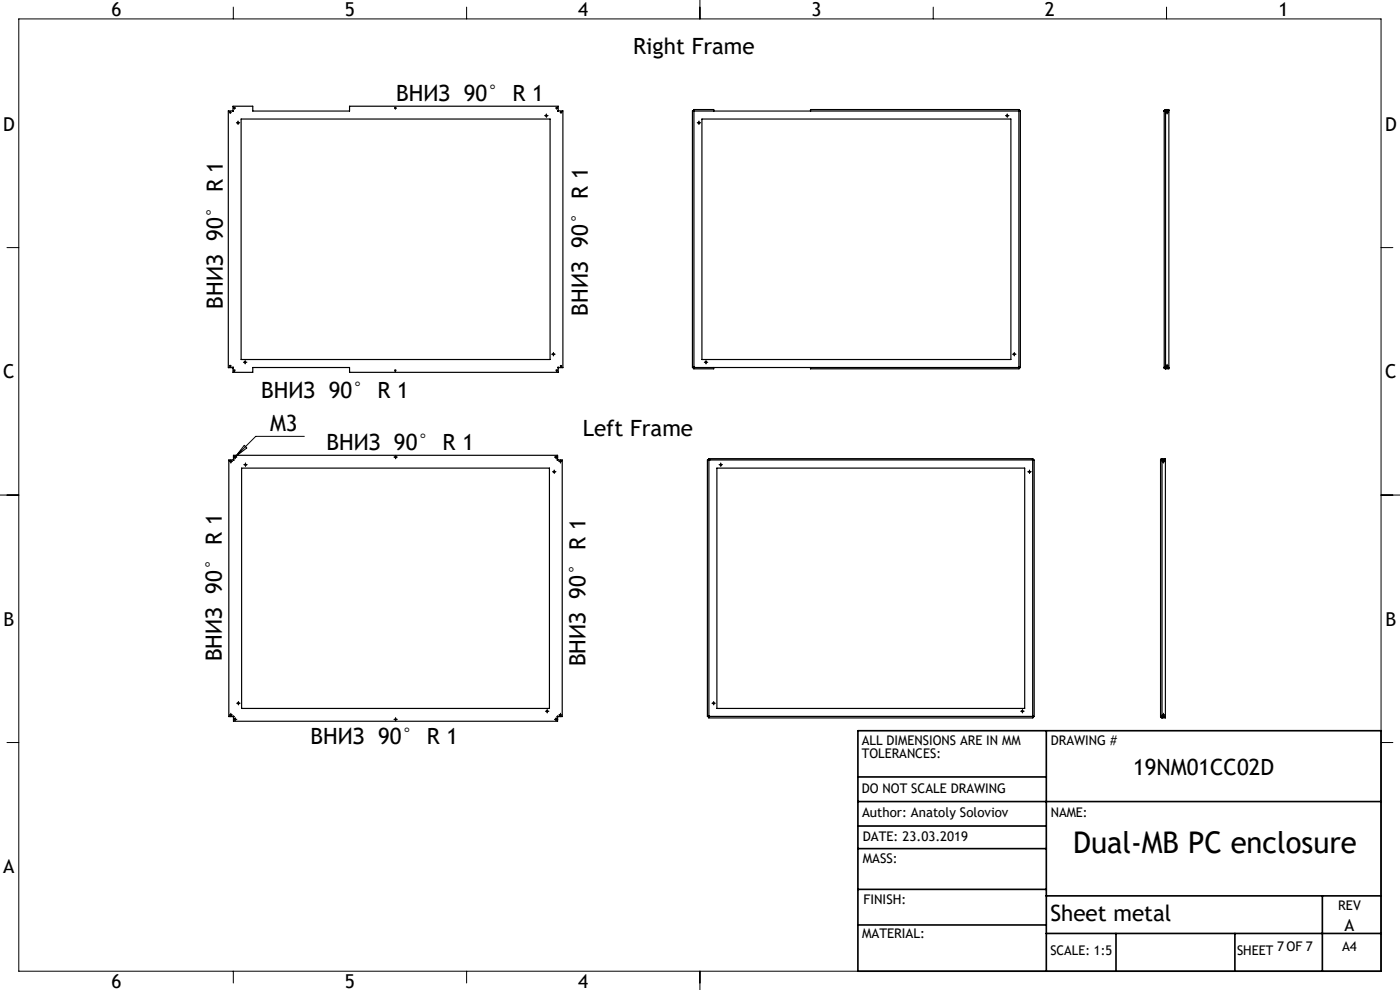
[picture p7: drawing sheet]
<svg xmlns="http://www.w3.org/2000/svg" width="297mm" height="210mm" viewBox="0 0 297 210" stroke-linecap="round" stroke-linejoin="round" font-family="sans-serif">
<g fill="none" stroke="#000" stroke-width=".21">
<path d="M4 4h289v202h-289zM49.5 1.5v2.5M99 1.5v2.5M148.5 0v4M198 1.5v2.5M247.5 1.5v2.5M48.7 23.9l.2-.2 .1 .2-.2 .1M49.6 23v-.2h.2l.1 .2-.2 .1M50.2 26.1h.5M50.3 26.1l.1-.2 .2 .1-.2 .2M50.5 25.8v.5M83.7 23l.2-.2a.16 .16 0 0 1 .1 .2 .16 .16 0 0 1-.2 .1"/>
<path d="M115.6 24.5h.5M115.7 24.6l.3-.2v.2l-.1 .1M115.9 24.3v.5M117.9 23l.1-.2h.2v.2l-.2 .1M148 26.1h.5M148.1 26.1v-.1a.16 .16 0 0 1 .2-.1 .16 .16 0 0 1 .1 .2l-.2 .1M148.3 25.8v.5M213.4 24.5h.5M213.5 24.6l.1-.2h.2v.2l-.2 .1M213.7 24.3v.5M247.3 23.8h.5M247.4 23.9l.1-.2h.2v.2l-.2 .1"/>
<path d="M247.6 23.6v.5M1.5 52.5h2.5M293 52.5h2.5M48.7 77.7l.2-.2 .1 .2-.2 .1M51.8 76.9h.4M51.9 76.9v-.2l.2 .1-.1 .2M52 76.6v.5M117.1 75.1h.6M117.2 75.2l.1-.2h.2v.2l-.2 .1M117.4 74.9v.5M149.5 76.9h.5M149.6 76.9v-.2h.2l.1 .2-.2 .1"/>
<path d="M149.8 76.6v.5M214.9 75.1h.5M215 75.2l.1-.2h.2v.2l-.2 .1M215.2 74.9v.5M247.3 77.6h.5M247.4 77.7l.1-.2h.2v.2l-.2 .1M247.6 77.4v.5M48.7 97.9h.5M48.8 97.9l.1-.2 .2 .1v.2h-.2M49 97.6v.5M49.6 97h.5M49.7 97l.3-.1v.2h-.2"/>
<path d="M49.8 96.7v.5M51.8 98.6h.5M51.8 94.5l.6 .5-2.4 1.9zM51.9 98.6l.2-.1 .1 .1-.2 .1M52.1 98.3v.5M64.6 92.6h-10.3l-4.6 4.5M83.7 97h.5M83.8 97l.1-.2 .1 .1-.1 .2M83.9 96.7v.5M117.6 99.8v.5M117.7 97h.5M117.8 97l.1-.2 .2 .1-.2 .2"/>
<path d="M118 96.7v.5M118.6 97.9h.5M118.9 97.6v.5M152.6 98.6h.5M152.8 98.6l.2-.1v.1l-.1 .1M152.9 98.3v.5M218.4 99.8v.5M246.6 97.9h.5M246.7 97.9l.2-.2v.2l-.1 .1M246.8 97.6v.5M0 105h4M117.3 100.1h.5"/>
<path d="M117.4 100.1l.1-.2 .2 .1v.1l-.2 .1M218.1 100.1h.6M218.2 100.1l.1-.2 .2 .1v.1l-.2 .1M293 105h4M1.5 157.5h2.5M48.7 151.7h.5M48.8 151.7l.1-.2 .2 .1v.2h-.2M49 151.4v.5M49.6 152.6h.5M49.8 152.4v.5M50.3 149.2h.5M50.4 149.2l.3-.1v.2h-.2"/>
<path d="M50.6 148.9v.5M83.7 152.6h.5M83.9 152.4v.5M115.8 150.9h.5M115.9 150.9l.2-.2 .1 .2-.2 .1M116.1 150.6v.5M117.7 152.6h.5M118 152.4v.5M118.6 151.7h.5M118.9 151.4v.5M151.1 149.2h.5M151.2 149.2l.1-.2 .2 .1v.2h-.2"/>
<path d="M151.4 148.9v.5M216.6 150.9h.5M216.7 150.9l.3-.2v.2l-.1 .1M216.9 150.6v.5M246.6 151.7h.5M246.7 151.7l.2-.1-.1 .2M246.8 151.4v.5M293 157.5h2.5M49.5 206v2.5M99 206v2.5M148.5 206v4"/>
</g>
<g fill="none" stroke="#000" stroke-width=".35">
<path d="M182 155h111v51h-111zM222 155v51M182 170h111M182 164.8h40M182 175.2h40M182 196.2h40M182 188.7h40M182 180h40M222 190h71M222 198h71M236.7 198v8M262 198v8"/>
<path d="M280.5 190v16"/>
</g>
<g fill="none" stroke="#000" stroke-width=".21" stroke-dasharray="15.2 1.3 1.3 1.3">
<path d="M50.3 26h-.2M50.5 25.8v-.1M50.5 26.3v.1M50.8 26h.1M115.7 24.5h-.2M115.9 24.3v-.1M115.9 24.8v.1M116.2 24.5h.1M148 26h-.1M148.3 25.8v-.1M148.3 26.3v.1M148.5 26h.2"/>
<path d="M213.4 24.5h-.1M213.7 24.3v-.1M213.7 24.8v.1M213.9 24.5h.2M247.3 23.8h-.1M247.6 23.6v-.1M247.6 24.1v.1M247.8 23.8h.2M51.8 76.8h-.2M52 76.6v-.1M52 77.1v.1M52.3 76.8h.1"/>
<path d="M117.2 75.1h-.2M117.4 74.9v-.1M117.4 75.4v.1M117.7 75.1h.1M149.5 76.8h-.1M149.8 76.6v-.1M149.8 77.1v.1M150 76.8h.2M214.9 75.1h-.1M215.2 74.9v-.1M215.2 75.4v.1M215.4 75.1h.2"/>
<path d="M247.3 77.6h-.1M247.6 77.4v-.1M247.6 77.9v.1M247.8 77.6h.2M48.7 97.9h-.1M49 97.6v-.1M49 98.1v.1M49.2 97.9h.1M49.6 97h-.1M49.9 96.7v-.1M49.9 97.2v.1M50.1 97h.2"/>
<path d="M51.8 98.6h-.1M52.1 98.3v-.1M52.1 98.8v.1M52.3 98.6h.2M83.7 97h-.1M83.9 96.7v-.1M83.9 97.2v.1M84.2 97h.1M117.6 99.8v-.1M117.7 97h-.1M118 96.7v-.1M118 97.2v.1"/>
<path d="M118.2 97h.2M118.6 97.9h-.1M118.9 97.6v-.1M118.9 98.1v.1M119.1 97.9h.2M152.7 98.6h-.2M152.9 98.3v-.1M152.9 98.8v.1M153.2 98.6h.1M218.4 99.8v-.1M246.6 97.9h-.1M246.8 97.6v-.1"/>
<path d="M246.8 98.1v.1M247.1 97.9h.1M117.3 100.1h-.1M117.6 100.3v.1M117.8 100.1h.2M218.2 100.1h-.2M218.4 100.3v.1M218.7 100.1h.1M48.7 151.7h-.1M49 151.4v-.1M49 151.9v.1M49.2 151.7h.1"/>
<path d="M49.6 152.6h-.1M49.9 152.3v-.1M49.9 152.8v.2M50.1 152.6h.2M50.3 149.2h-.1M50.6 148.9v-.1M50.6 149.4v.1M50.8 149.2h.2M83.7 152.6h-.1M83.9 152.3v-.1M83.9 152.8v.2M84.2 152.6h.1"/>
<path d="M115.8 150.9h-.1M116.1 150.6v-.1M116.1 151.1v.1M116.3 150.9h.2M117.7 152.6h-.1M118 152.3v-.1M118 152.8v.2M118.2 152.6h.2M118.6 151.7h-.1M118.9 151.4v-.1M118.9 151.9v.1M119.1 151.7h.2"/>
<path d="M151.2 149.2h-.2M151.4 148.9v-.1M151.4 149.4v.1M151.7 149.2h.1M216.7 150.9h-.2M216.9 150.6v-.1M216.9 151.1v.1M217.2 150.9h.1M246.6 151.7h-.1M246.8 151.4v-.1M246.8 151.9v.1M247.1 151.7h.1"/>
</g>
<g fill="none" stroke="#000" stroke-width=".25">
<path d="M49.5 23.5l-.1-1h4.2v1.1h20.6v-1.1h44.2v1M49.5 23.6l-1.1-.1v54.5l1.1-.1-.1 1.1h4.2v-1h20.6v1h44.2v-1.1l1 .1v-54.5l-1 .1M49.5 23.6h.1M51.2 25.3h65.5v51h-65.5zM118.4 23.5v.1M147.1 23.5h-.2v54.5h.2M147.1 23.5v.1M147.1 23.5h.1M147.1 23.6h.1M147.2 23.4v-.2h4.2v.4M147.2 23.4v.1M147.2 23.6h.1"/>
<path d="M147.2 23.5h.1M147.2 23.4v.2M147.2 23.6v54.3M147.2 23.5v.1M147.2 23.6h68.9M148.9 25.3h65.6v51h-65.6zM216.1 23.6h.1M216.1 23.5v.1M216.1 23.5h.1M216.1 23.6v54.3M216.2 23.4v-.2h-44.3v.4M216.2 23.4l-.1 .1"/>
<path d="M216.2 23.6h.1M216.3 23.5h.2v54.5h-.2M216.3 23.5l-.1 .1M247 23.6h.1M247 23.5v.1M247 23.6v54.3M247 23.5h.1M247 23.4v.1M247 23.4l.2 .1M247.2 23.5h.1M247.3 23.5l-.3 .1M247.3 23.5h-.1"/>
<path d="M247.3 23.2l-.3 .2M247.3 23.5h.7v54.5h-.7M247.3 23.2h.7v.3h-.7M247.3 23.2v.3M247.3 23.5v54.5M147.1 77.9v.1M147.1 77.9h.1M147.2 77.9v.2M147.2 77.9v.1M147.2 77.9h-.1M147.2 77.9h.1M147.2 78v.1"/>
<path d="M147.2 78h.1M147.2 78h-.1M147.2 78h68.9M151.4 78v.2h-4.2v-.1M171.9 78v.2h44.3v-.1M216.1 78h.1M216.1 78l.1 .1M216.1 77.9v.1M216.1 77.9h.1M216.2 77.9l.1 .1M216.2 77.9h.1M247 77.9l.3 .1"/>
<path d="M247 78v.1M247 78h.1M247 77.9v.1M247 78.1h.1M247 78.1l.3 .1M247.2 78l.1 .1M247.2 78h.1M247.2 78l-.2 .1M247.3 78.1h.7v.1h-.7M247.3 78.1v.1M51.3 99.3h65.3v51h-65.3zM150.2 97.6h-.1v54.4h.1"/>
<path d="M150.2 97.6h.2M150.4 97.4v-.1h68.7v.1M150.4 97.4v.2M150.4 97.6h.1M150.4 97.5v.1M150.4 97.6v54.4M150.4 97.6h68.6M152.1 99.3h65.3v51h-65.3zM219 97.6h.1M219 97.5v.1M219.1 97.6v54.3M219.1 97.4l-.1 .1"/>
<path d="M219.1 97.6h.1M219.1 97.4l-.1 .2M219.2 97.6h.2v54.4h-.2M219.2 97.6h-.1M246.2 97.6h.1M246.2 97.5v.1M246.2 97.6v54.3M246.2 97.5l.1 .1M246.2 97.6h.3M246.2 97.4v.1M246.2 97.4l.2 .1M246.4 97.5v.1"/>
<path d="M246.5 97.5h-.1M246.5 97.3l-.3 .1M246.5 97.3h.7v.2h-.7M246.5 97.6h.7v54.4h-.7M246.5 97.3v.2M246.5 97.6v54.4M49.6 151.9l-1.1 .1v-54.4h1.1l-.1-1h68.8l-.1 1h1.1v54.4l-1-.1M49.6 151.9h.1M118.3 151.9v1.1h-68.8l.1-1M118.3 151.9h.1M150.2 152h.2M150.3 151.9h.1"/>
<path d="M150.3 151.9l-.1 .1M150.3 151.9h68.8M150.4 152.1v.2h68.7v-.2M150.4 151.9v.2M150.4 151.9h.1M150.4 152h.1M150.4 152v.1M219 152h.1M219 152l.1 .1M219.1 151.9l-.1 .1M219.1 151.9h.1M219.1 151.9l.1 .1"/>
<path d="M246.2 151.9l.3 .1M246.2 151.9h.1M246.2 152v.1M246.2 151.9v.1M246.2 152h.1M246.2 152.1l.3 .2M246.3 152h-.1M246.4 152l.1 .1M246.4 152h.1M246.4 152l-.2 .1M246.5 152.1h.7v.2h-.7M246.5 152.1v.2"/>
<circle cx="48.8" cy="23.9" r=".13"/>
<circle cx="49.7" cy="22.9" r=".13"/>
<circle cx="50.5" cy="26" r=".13"/>
<circle cx="83.9" cy="22.9" r=".13"/>
<circle cx="115.9" cy="24.5" r=".13"/>
<circle cx="118.1" cy="22.9" r=".12"/>
<circle cx="119" cy="23.9" r=".13"/>
<circle cx="148.3" cy="26" r=".13"/>
<circle cx="213.7" cy="24.5" r=".12"/>
<circle cx="247.6" cy="23.9" r=".13"/>
<circle cx="48.8" cy="77.7" r=".13"/>
<circle cx="49.7" cy="78.6" r=".13"/>
<circle cx="52" cy="76.8" r=".13"/>
<circle cx="83.9" cy="78.6" r=".12"/>
<circle cx="117.4" cy="75.2" r=".13"/>
<circle cx="118.1" cy="78.6" r=".14"/>
<circle cx="119" cy="77.6" r=".13"/>
<circle cx="149.8" cy="76.8" r=".13"/>
<circle cx="215.2" cy="75.1" r=".13"/>
<circle cx="247.6" cy="77.6" r=".13"/>
<circle cx="48.9" cy="97.9" r=".13"/>
<circle cx="49.9" cy="97" r=".13"/>
<circle cx="52" cy="98.6" r=".13"/>
<circle cx="83.9" cy="97" r=".13"/>
<circle cx="118" cy="97" r=".13"/>
<circle cx="118.9" cy="97.9" r=".13"/>
<circle cx="152.9" cy="98.6" r=".13"/>
<circle cx="246.8" cy="97.9" r=".13"/>
<circle cx="117.6" cy="100.1" r=".13"/>
<circle cx="218.4" cy="100.1" r=".13"/>
<circle cx="48.9" cy="151.7" r=".13"/>
<circle cx="49.9" cy="152.6" r=".14"/>
<circle cx="50.6" cy="149.2" r=".13"/>
<circle cx="83.9" cy="152.6" r=".13"/>
<circle cx="116.1" cy="150.9" r=".13"/>
<circle cx="118" cy="152.6" r=".13"/>
<circle cx="118.9" cy="151.7" r=".13"/>
<circle cx="151.4" cy="149.2" r=".13"/>
<circle cx="216.9" cy="150.9" r=".14"/>
<circle cx="246.8" cy="151.7" r=".13"/>
</g>
<text font-size="6.3" x="227.7" y="180.9">Dual-MB PC enclosure</text>
<g font-size="4.7">
<text x="134.3" y="11.4">Right Frame</text>
<text x="84.1" y="21.3">ВНИЗ 90° R 1</text>
<text x="47.3" y="65.5" transform="rotate(-90 47.3 65.5)">ВНИЗ 90° R 1</text>
<text x="124.7" y="66.9" transform="rotate(-90 124.7 66.9)">ВНИЗ 90° R 1</text>
<text x="55.4" y="84.4">ВНИЗ 90° R 1</text>
<text x="57.3" y="91.5">M3</text>
<text x="69.2" y="95.4">ВНИЗ 90° R 1</text>
<text x="123.6" y="92.6">Left Frame</text>
<text x="47" y="140.3" transform="rotate(-90 47 140.3)">ВНИЗ 90° R 1</text>
<text x="124.2" y="141.3" transform="rotate(-90 124.2 141.3)">ВНИЗ 90° R 1</text>
<text x="65.9" y="157.8">ВНИЗ 90° R 1</text>
<text x="240.4" y="164.3">19NM01CC02D</text>
<text x="222.8" y="195.3">Sheet metal</text>
</g>
<g font-size="4.1">
<text x="23.7" y="3.4">6</text>
<text x="73.2" y="3.4">5</text>
<text x="122.7" y="3.4">4</text>
<text x="172.2" y="3.4">3</text>
<text x="221.7" y="3.4">2</text>
<text x="271.2" y="3.4">1</text>
<text x=".7" y="27.8">D</text>
<text x="293.8" y="27.8">D</text>
<text x=".7" y="80.3">C</text>
<text x="293.9" y="80.3">C</text>
<text x=".7" y="132.8">B</text>
<text x="293.9" y="132.8">B</text>
<text x=".7" y="185.3">A</text>
<text x="23.7" y="209.6">6</text>
<text x="73.2" y="209.6">5</text>
<text x="122.7" y="209.6">4</text>
</g>
<text font-size="3.5" x="285.2" y="197.4">A</text>
<g font-size="2.8">
<text x="182.8" y="158">ALL DIMENSIONS ARE IN MM</text>
<text x="182.8" y="160.8">TOLERANCES:</text>
<text x="222.9" y="157.9">DRAWING #</text>
<text x="182.8" y="168.2">DO NOT SCALE DRAWING</text>
<text x="182.9" y="173.4">Author: Anatoly Soloviov</text>
<text x="222.9" y="173.4">NAME:</text>
<text x="183" y="178.4">DATE: 23.03.2019</text>
<text x="183" y="183.1">MASS:</text>
<text x="183.2" y="191.7">FINISH:</text>
<text x="283.9" y="193">REV</text>
<text x="182.9" y="198.9">MATERIAL:</text>
<text x="222.8" y="202.7">SCALE: 1:5</text>
<text x="262.4" y="202.7">SHEET</text>
<text x="270.9" y="201.7">7 OF 7</text>
<text x="284.7" y="201.7">A4</text>
</g>
</svg>
